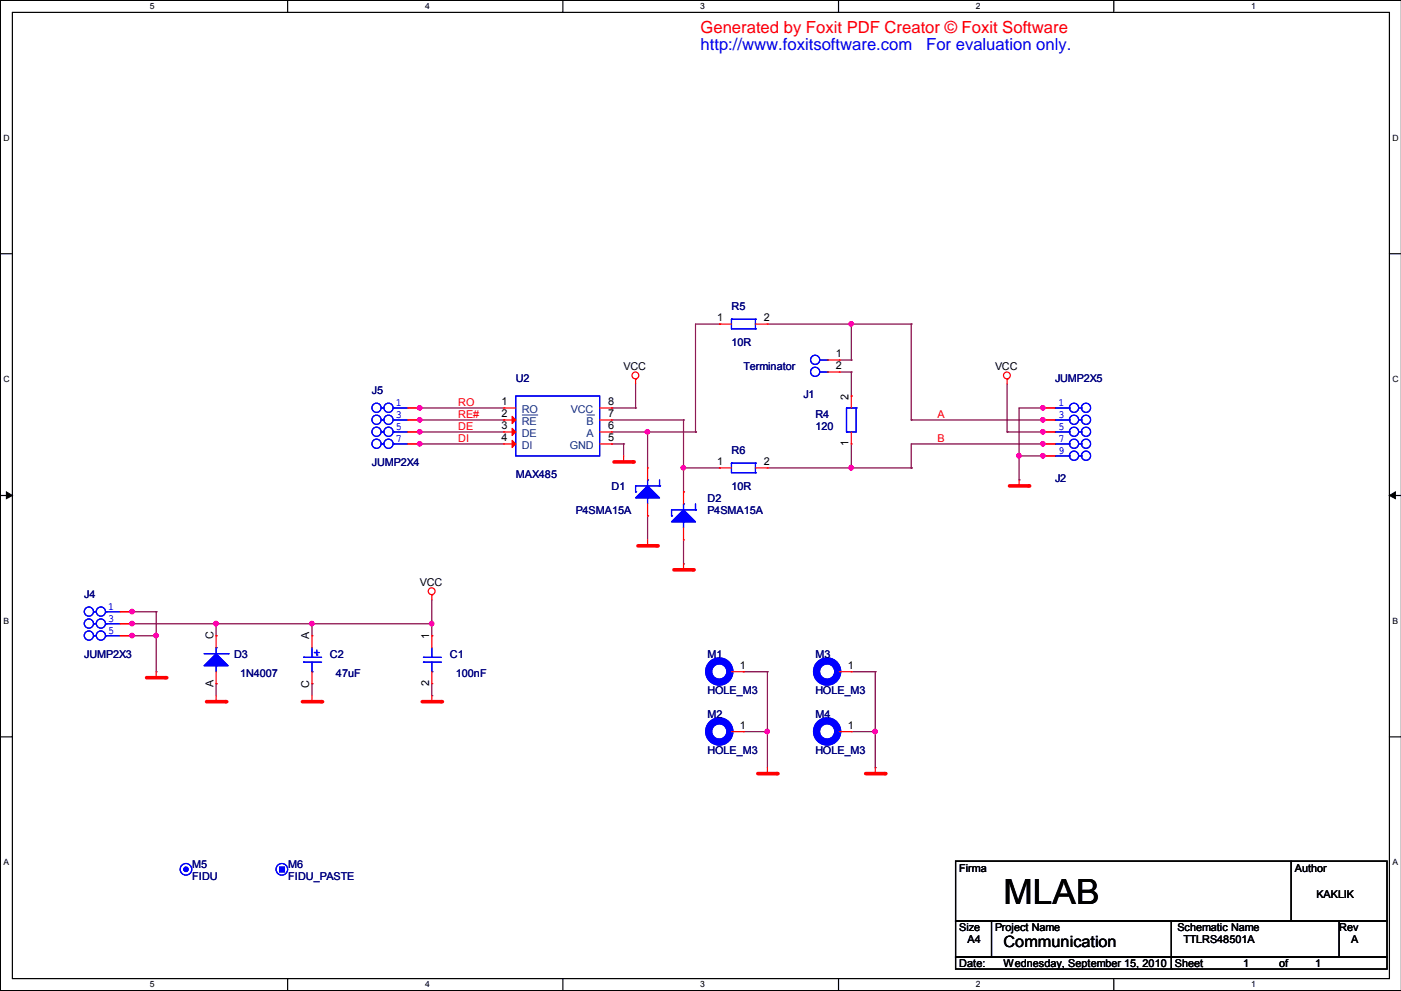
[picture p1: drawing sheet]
# OrCAD Capture schematic TTLRS48501A.DSN
size A4; title: Communication; rev: A; note: TTLRS48501A

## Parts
C1  100nF  [C0805]
C2  47uF  [ELYTB]
D1  P4SMA15A  [SMB]
D2  P4SMA15A  [SMB]
D3  1N4007  [MELF]
J1  Terminator  [JUMP2]
J2  JUMP2X5  [JUMP2X5]
J4  JUMP2X3  [JUMP2X3]
J5  JUMP2X4  [JUMP2X4]
M1  HOLE_M3  [HOLE_M3]
M2  HOLE_M3  [HOLE_M3]
M3  HOLE_M3  [HOLE_M3]
M4  HOLE_M3  [HOLE_M3]
M5  FIDU  [FIDU]
M6  FIDU_PASTE  [FIDU_PASTE]
R4  120  [R1206]
R5  10R  [R1206]
R6  10R  [R1206]
U2  MAX485  [SO8_150]

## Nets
GND: C1.2 C2.C D1.A D2.A D3.A J2.1 J2.2 J2.9 J2.10 J4.1 J4.2 J4.5 J4.6 M1.1(PIN) M2.1(PIN) M3.1(PIN) M4.1(PIN) U2.5(GND)
VCC: C1.1 C2.A D3.C J2.5 J2.6 J4.3 J4.4 U2.8(VCC)
A: J1.1 J2.3 J2.4 R5.2
B: J2.7 J2.8 R4.1 R6.2
DE: J5.5 J5.6 U2.3(DE)
DI: J5.7 J5.8 U2.4(DI)
RE#: J5.3 J5.4 U2.2(~{RE})
RO: J5.1 J5.2 U2.1(RO)
N02081: D2.C R6.1 U2.7(~{B})
N02127: D1.C R5.1 U2.6(A)
N05098: J1.2 R4.2

Not connected (* = marked no-connect by the designer): M5 DUMMY; M6 DUMMY
